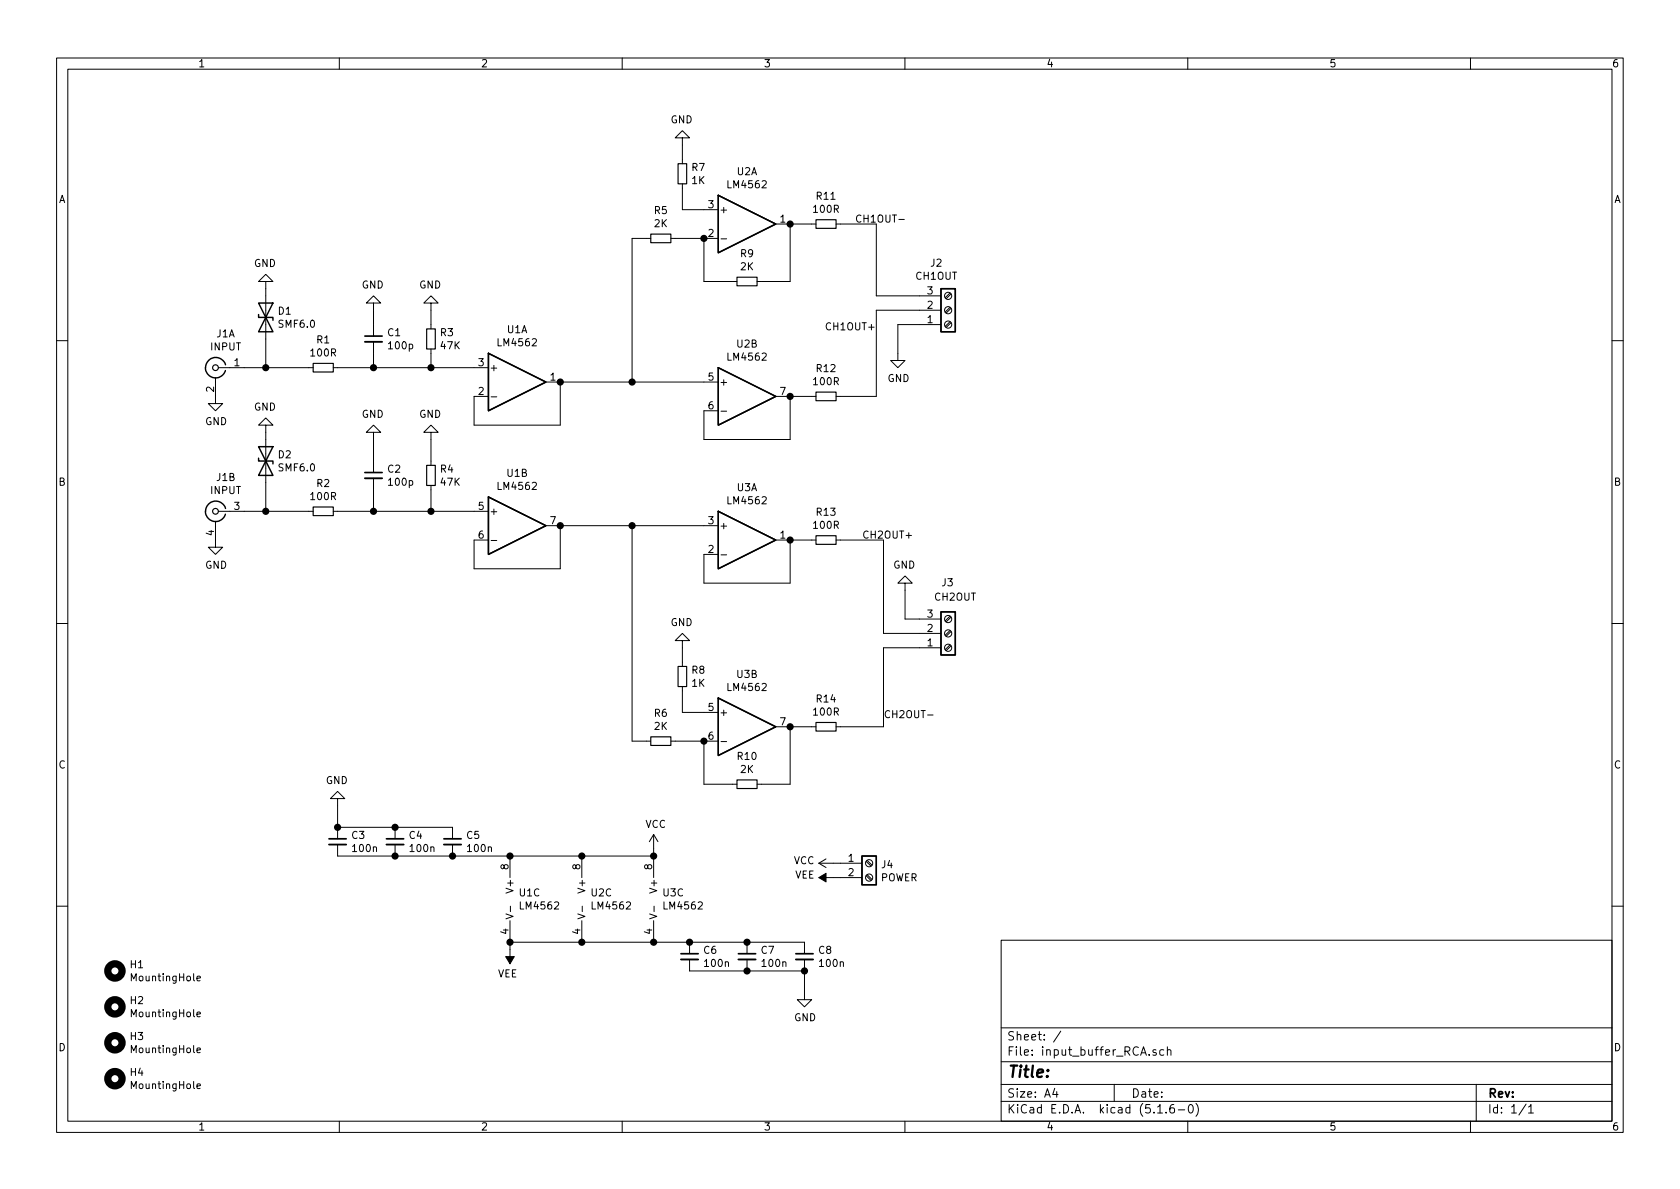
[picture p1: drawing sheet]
EESchema Schematic File Version 4
EELAYER 30 0
EELAYER END
$Descr A4 11693 8268
encoding utf-8
Sheet 1 1
Title ""
Date ""
Rev ""
Comp ""
Comment1 ""
Comment2 ""
Comment3 ""
Comment4 ""
$EndDescr
$Comp
L Device:R_Small R1
U 1 1
P 2250 2550
F 0 "R1" V 2054 2550 50  0000 C CNN
F 1 "100R" V 2145 2550 50  0000 C CNN
F 2 "Resistor_SMD:R_1206_3216Metric_Pad1.42x1.75mm_HandSolder" H 2250 2550 50  0001 C CNN
F 3 "~" H 2250 2550 50  0001 C CNN
	1    2250 2550
	0    1    1    0   
$EndComp
$Comp
L Device:R_Small R2
U 1 1
P 2250 3550
F 0 "R2" V 2054 3550 50  0000 C CNN
F 1 "100R" V 2145 3550 50  0000 C CNN
F 2 "Resistor_SMD:R_1206_3216Metric_Pad1.42x1.75mm_HandSolder" H 2250 3550 50  0001 C CNN
F 3 "~" H 2250 3550 50  0001 C CNN
	1    2250 3550
	0    1    1    0   
$EndComp
$Comp
L Device:C_Small C1
U 1 1
P 2600 2350
F 0 "C1" H 2692 2396 50  0000 L CNN
F 1 "100p" H 2692 2305 50  0000 L CNN
F 2 "Capacitor_SMD:C_1206_3216Metric_Pad1.42x1.75mm_HandSolder" H 2600 2350 50  0001 C CNN
F 3 "~" H 2600 2350 50  0001 C CNN
	1    2600 2350
	1    0    0    -1  
$EndComp
$Comp
L Device:C_Small C2
U 1 1
P 2600 3300
F 0 "C2" H 2692 3346 50  0000 L CNN
F 1 "100p" H 2692 3255 50  0000 L CNN
F 2 "Capacitor_SMD:C_1206_3216Metric_Pad1.42x1.75mm_HandSolder" H 2600 3300 50  0001 C CNN
F 3 "~" H 2600 3300 50  0001 C CNN
	1    2600 3300
	1    0    0    -1  
$EndComp
$Comp
L Amplifier_Operational:LM4562 U1
U 1 1
P 3600 2650
F 0 "U1" H 3600 3017 50  0000 C CNN
F 1 "LM4562" H 3600 2926 50  0000 C CNN
F 2 "Package_SO:SOIC-8_3.9x4.9mm_P1.27mm" H 3600 2650 50  0001 C CNN
F 3 "http://www.ti.com/lit/ds/symlink/lm4562.pdf" H 3600 2650 50  0001 C CNN
	1    3600 2650
	1    0    0    -1  
$EndComp
$Comp
L Amplifier_Operational:LM4562 U1
U 2 1
P 3600 3650
F 0 "U1" H 3600 4017 50  0000 C CNN
F 1 "LM4562" H 3600 3926 50  0000 C CNN
F 2 "Package_SO:SOIC-8_3.9x4.9mm_P1.27mm" H 3600 3650 50  0001 C CNN
F 3 "http://www.ti.com/lit/ds/symlink/lm4562.pdf" H 3600 3650 50  0001 C CNN
	2    3600 3650
	1    0    0    -1  
$EndComp
$Comp
L Amplifier_Operational:LM4562 U1
U 3 1
P 3650 6250
F 0 "U1" H 3608 6296 50  0000 L CNN
F 1 "LM4562" H 3608 6205 50  0000 L CNN
F 2 "Package_SO:SOIC-8_3.9x4.9mm_P1.27mm" H 3650 6250 50  0001 C CNN
F 3 "http://www.ti.com/lit/ds/symlink/lm4562.pdf" H 3650 6250 50  0001 C CNN
	3    3650 6250
	1    0    0    -1  
$EndComp
$Comp
L Amplifier_Operational:LM4562 U2
U 1 1
P 5200 1550
F 0 "U2" H 5200 1917 50  0000 C CNN
F 1 "LM4562" H 5200 1826 50  0000 C CNN
F 2 "Package_SO:SOIC-8_3.9x4.9mm_P1.27mm" H 5200 1550 50  0001 C CNN
F 3 "http://www.ti.com/lit/ds/symlink/lm4562.pdf" H 5200 1550 50  0001 C CNN
	1    5200 1550
	1    0    0    -1  
$EndComp
$Comp
L Amplifier_Operational:LM4562 U2
U 2 1
P 5200 2750
F 0 "U2" H 5200 3117 50  0000 C CNN
F 1 "LM4562" H 5200 3026 50  0000 C CNN
F 2 "Package_SO:SOIC-8_3.9x4.9mm_P1.27mm" H 5200 2750 50  0001 C CNN
F 3 "http://www.ti.com/lit/ds/symlink/lm4562.pdf" H 5200 2750 50  0001 C CNN
	2    5200 2750
	1    0    0    -1  
$EndComp
$Comp
L Amplifier_Operational:LM4562 U2
U 3 1
P 4150 6250
F 0 "U2" H 4108 6296 50  0000 L CNN
F 1 "LM4562" H 4108 6205 50  0000 L CNN
F 2 "Package_SO:SOIC-8_3.9x4.9mm_P1.27mm" H 4150 6250 50  0001 C CNN
F 3 "http://www.ti.com/lit/ds/symlink/lm4562.pdf" H 4150 6250 50  0001 C CNN
	3    4150 6250
	1    0    0    -1  
$EndComp
$Comp
L Amplifier_Operational:LM4562 U3
U 1 1
P 5200 3750
F 0 "U3" H 5200 4117 50  0000 C CNN
F 1 "LM4562" H 5200 4026 50  0000 C CNN
F 2 "Package_SO:SOIC-8_3.9x4.9mm_P1.27mm" H 5200 3750 50  0001 C CNN
F 3 "http://www.ti.com/lit/ds/symlink/lm4562.pdf" H 5200 3750 50  0001 C CNN
	1    5200 3750
	1    0    0    -1  
$EndComp
$Comp
L Amplifier_Operational:LM4562 U3
U 2 1
P 5200 5050
F 0 "U3" H 5200 5417 50  0000 C CNN
F 1 "LM4562" H 5200 5326 50  0000 C CNN
F 2 "Package_SO:SOIC-8_3.9x4.9mm_P1.27mm" H 5200 5050 50  0001 C CNN
F 3 "http://www.ti.com/lit/ds/symlink/lm4562.pdf" H 5200 5050 50  0001 C CNN
	2    5200 5050
	1    0    0    -1  
$EndComp
$Comp
L Amplifier_Operational:LM4562 U3
U 3 1
P 4650 6250
F 0 "U3" H 4608 6296 50  0000 L CNN
F 1 "LM4562" H 4608 6205 50  0000 L CNN
F 2 "Package_SO:SOIC-8_3.9x4.9mm_P1.27mm" H 4650 6250 50  0001 C CNN
F 3 "http://www.ti.com/lit/ds/symlink/lm4562.pdf" H 4650 6250 50  0001 C CNN
	3    4650 6250
	1    0    0    -1  
$EndComp
Wire Wire Line
	3300 2750 3300 2950
Wire Wire Line
	3300 2950 3900 2950
Wire Wire Line
	3900 2950 3900 2650
Wire Wire Line
	3300 3750 3300 3950
Wire Wire Line
	3300 3950 3900 3950
Wire Wire Line
	3900 3950 3900 3650
Wire Wire Line
	2350 3550 2600 3550
Wire Wire Line
	2600 3400 2600 3550
Wire Wire Line
	2350 2550 2600 2550
Wire Wire Line
	2600 2450 2600 2550
$Comp
L power:GND #PWR02
U 1 1
P 2600 2150
F 0 "#PWR02" H 2600 1900 50  0001 C CNN
F 1 "GND" H 2605 1977 50  0000 C CNN
F 2 "" H 2600 2150 50  0001 C CNN
F 3 "" H 2600 2150 50  0001 C CNN
	1    2600 2150
	-1   0    0    1   
$EndComp
Wire Wire Line
	2600 2150 2600 2250
$Comp
L power:GND #PWR03
U 1 1
P 2600 3050
F 0 "#PWR03" H 2600 2800 50  0001 C CNN
F 1 "GND" H 2605 2877 50  0000 C CNN
F 2 "" H 2600 3050 50  0001 C CNN
F 3 "" H 2600 3050 50  0001 C CNN
	1    2600 3050
	-1   0    0    1   
$EndComp
Wire Wire Line
	2600 3050 2600 3200
$Comp
L power:GND #PWR01
U 1 1
P 1500 3750
F 0 "#PWR01" H 1500 3500 50  0001 C CNN
F 1 "GND" H 1505 3577 50  0000 C CNN
F 2 "" H 1500 3750 50  0001 C CNN
F 3 "" H 1500 3750 50  0001 C CNN
	1    1500 3750
	1    0    0    -1  
$EndComp
$Comp
L Device:R_Small R3
U 1 1
P 3000 2350
F 0 "R3" H 3059 2396 50  0000 L CNN
F 1 "47K" H 3059 2305 50  0000 L CNN
F 2 "Resistor_SMD:R_1206_3216Metric_Pad1.42x1.75mm_HandSolder" H 3000 2350 50  0001 C CNN
F 3 "~" H 3000 2350 50  0001 C CNN
	1    3000 2350
	1    0    0    -1  
$EndComp
$Comp
L Device:R_Small R4
U 1 1
P 3000 3300
F 0 "R4" H 3059 3346 50  0000 L CNN
F 1 "47K" H 3059 3255 50  0000 L CNN
F 2 "Resistor_SMD:R_1206_3216Metric_Pad1.42x1.75mm_HandSolder" H 3000 3300 50  0001 C CNN
F 3 "~" H 3000 3300 50  0001 C CNN
	1    3000 3300
	1    0    0    -1  
$EndComp
Wire Wire Line
	2600 2550 3000 2550
Connection ~ 2600 2550
Wire Wire Line
	3000 2450 3000 2550
Connection ~ 3000 2550
Wire Wire Line
	3000 2550 3300 2550
$Comp
L power:GND #PWR04
U 1 1
P 3000 2150
F 0 "#PWR04" H 3000 1900 50  0001 C CNN
F 1 "GND" H 3005 1977 50  0000 C CNN
F 2 "" H 3000 2150 50  0001 C CNN
F 3 "" H 3000 2150 50  0001 C CNN
	1    3000 2150
	-1   0    0    1   
$EndComp
Wire Wire Line
	3000 2150 3000 2250
Wire Wire Line
	2600 3550 3000 3550
Connection ~ 2600 3550
Wire Wire Line
	3000 3400 3000 3550
Connection ~ 3000 3550
Wire Wire Line
	3000 3550 3300 3550
$Comp
L power:GND #PWR05
U 1 1
P 3000 3050
F 0 "#PWR05" H 3000 2800 50  0001 C CNN
F 1 "GND" H 3005 2877 50  0000 C CNN
F 2 "" H 3000 3050 50  0001 C CNN
F 3 "" H 3000 3050 50  0001 C CNN
	1    3000 3050
	-1   0    0    1   
$EndComp
Wire Wire Line
	3000 3050 3000 3200
Wire Wire Line
	4900 2850 4900 3050
Wire Wire Line
	4900 3050 5500 3050
Wire Wire Line
	5500 3050 5500 2750
Wire Wire Line
	4900 3850 4900 4050
Wire Wire Line
	4900 4050 5500 4050
Wire Wire Line
	5500 4050 5500 3750
Wire Wire Line
	4900 3650 4400 3650
Connection ~ 3900 3650
Wire Wire Line
	3900 2650 4400 2650
Connection ~ 3900 2650
$Comp
L Device:R_Small R5
U 1 1
P 4600 1650
F 0 "R5" V 4404 1650 50  0000 C CNN
F 1 "2K" V 4495 1650 50  0000 C CNN
F 2 "Resistor_SMD:R_1206_3216Metric_Pad1.42x1.75mm_HandSolder" H 4600 1650 50  0001 C CNN
F 3 "~" H 4600 1650 50  0001 C CNN
	1    4600 1650
	0    1    1    0   
$EndComp
$Comp
L Device:R_Small R9
U 1 1
P 5200 1950
F 0 "R9" V 5004 1950 50  0000 C CNN
F 1 "2K" V 5095 1950 50  0000 C CNN
F 2 "Resistor_SMD:R_1206_3216Metric_Pad1.42x1.75mm_HandSolder" H 5200 1950 50  0001 C CNN
F 3 "~" H 5200 1950 50  0001 C CNN
	1    5200 1950
	0    1    1    0   
$EndComp
$Comp
L Device:R_Small R7
U 1 1
P 4750 1200
F 0 "R7" H 4809 1246 50  0000 L CNN
F 1 "1K" H 4809 1155 50  0000 L CNN
F 2 "Resistor_SMD:R_1206_3216Metric_Pad1.42x1.75mm_HandSolder" H 4750 1200 50  0001 C CNN
F 3 "~" H 4750 1200 50  0001 C CNN
	1    4750 1200
	1    0    0    -1  
$EndComp
$Comp
L power:GND #PWR08
U 1 1
P 4750 1000
F 0 "#PWR08" H 4750 750 50  0001 C CNN
F 1 "GND" H 4755 827 50  0000 C CNN
F 2 "" H 4750 1000 50  0001 C CNN
F 3 "" H 4750 1000 50  0001 C CNN
	1    4750 1000
	-1   0    0    1   
$EndComp
Wire Wire Line
	4700 1650 4900 1650
Wire Wire Line
	4900 1650 4900 1950
Wire Wire Line
	4900 1950 5100 1950
Connection ~ 4900 1650
Wire Wire Line
	5300 1950 5500 1950
Wire Wire Line
	5500 1950 5500 1550
Wire Wire Line
	4500 1650 4400 1650
Wire Wire Line
	4400 1650 4400 2650
Connection ~ 4400 2650
Wire Wire Line
	4400 2650 4900 2650
Wire Wire Line
	4750 1300 4750 1450
Wire Wire Line
	4750 1450 4900 1450
Wire Wire Line
	4750 1000 4750 1100
$Comp
L Device:R_Small R6
U 1 1
P 4600 5150
F 0 "R6" V 4404 5150 50  0000 C CNN
F 1 "2K" V 4495 5150 50  0000 C CNN
F 2 "Resistor_SMD:R_1206_3216Metric_Pad1.42x1.75mm_HandSolder" H 4600 5150 50  0001 C CNN
F 3 "~" H 4600 5150 50  0001 C CNN
	1    4600 5150
	0    1    1    0   
$EndComp
$Comp
L Device:R_Small R10
U 1 1
P 5200 5450
F 0 "R10" V 5004 5450 50  0000 C CNN
F 1 "2K" V 5095 5450 50  0000 C CNN
F 2 "Resistor_SMD:R_1206_3216Metric_Pad1.42x1.75mm_HandSolder" H 5200 5450 50  0001 C CNN
F 3 "~" H 5200 5450 50  0001 C CNN
	1    5200 5450
	0    1    1    0   
$EndComp
$Comp
L Device:R_Small R8
U 1 1
P 4750 4700
F 0 "R8" H 4809 4746 50  0000 L CNN
F 1 "1K" H 4809 4655 50  0000 L CNN
F 2 "Resistor_SMD:R_1206_3216Metric_Pad1.42x1.75mm_HandSolder" H 4750 4700 50  0001 C CNN
F 3 "~" H 4750 4700 50  0001 C CNN
	1    4750 4700
	1    0    0    -1  
$EndComp
Wire Wire Line
	4700 5150 4900 5150
Wire Wire Line
	4900 5150 4900 5450
Wire Wire Line
	4900 5450 5100 5450
Connection ~ 4900 5150
Wire Wire Line
	5300 5450 5500 5450
Wire Wire Line
	5500 5450 5500 5050
Wire Wire Line
	4750 4800 4750 4950
Wire Wire Line
	4750 4950 4900 4950
Wire Wire Line
	4500 5150 4400 5150
Wire Wire Line
	4400 5150 4400 3650
Connection ~ 4400 3650
Wire Wire Line
	4400 3650 3900 3650
$Comp
L power:GND #PWR09
U 1 1
P 4750 4500
F 0 "#PWR09" H 4750 4250 50  0001 C CNN
F 1 "GND" H 4755 4327 50  0000 C CNN
F 2 "" H 4750 4500 50  0001 C CNN
F 3 "" H 4750 4500 50  0001 C CNN
	1    4750 4500
	-1   0    0    1   
$EndComp
Wire Wire Line
	4750 4500 4750 4600
$Comp
L Connector:Screw_Terminal_01x03 J2
U 1 1
P 6600 2150
F 0 "J2" H 6518 1825 50  0000 C CNN
F 1 "CH1OUT" H 6518 1916 50  0000 C CNN
F 2 "local_footprint_lib:TerminalBlock_ Amphenol_01_03_P3.50mm" H 6600 2150 50  0001 C CNN
F 3 "~" H 6600 2150 50  0001 C CNN
	1    6600 2150
	1    0    0    1   
$EndComp
$Comp
L Connector:Screw_Terminal_01x03 J3
U 1 1
P 6600 4400
F 0 "J3" H 6550 4050 50  0000 L CNN
F 1 "CH2OUT" H 6500 4150 50  0000 L CNN
F 2 "local_footprint_lib:TerminalBlock_ Amphenol_01_03_P3.50mm" H 6600 4400 50  0001 C CNN
F 3 "~" H 6600 4400 50  0001 C CNN
	1    6600 4400
	1    0    0    1   
$EndComp
$Comp
L Device:R_Small R11
U 1 1
P 5750 1550
F 0 "R11" V 5554 1550 50  0000 C CNN
F 1 "100R" V 5645 1550 50  0000 C CNN
F 2 "Resistor_SMD:R_1206_3216Metric_Pad1.42x1.75mm_HandSolder" H 5750 1550 50  0001 C CNN
F 3 "~" H 5750 1550 50  0001 C CNN
	1    5750 1550
	0    1    1    0   
$EndComp
$Comp
L Device:R_Small R12
U 1 1
P 5750 2750
F 0 "R12" V 5554 2750 50  0000 C CNN
F 1 "100R" V 5645 2750 50  0000 C CNN
F 2 "Resistor_SMD:R_1206_3216Metric_Pad1.42x1.75mm_HandSolder" H 5750 2750 50  0001 C CNN
F 3 "~" H 5750 2750 50  0001 C CNN
	1    5750 2750
	0    1    1    0   
$EndComp
$Comp
L Device:R_Small R13
U 1 1
P 5750 3750
F 0 "R13" V 5554 3750 50  0000 C CNN
F 1 "100R" V 5645 3750 50  0000 C CNN
F 2 "Resistor_SMD:R_1206_3216Metric_Pad1.42x1.75mm_HandSolder" H 5750 3750 50  0001 C CNN
F 3 "~" H 5750 3750 50  0001 C CNN
	1    5750 3750
	0    1    1    0   
$EndComp
$Comp
L Device:R_Small R14
U 1 1
P 5750 5050
F 0 "R14" V 5554 5050 50  0000 C CNN
F 1 "100R" V 5645 5050 50  0000 C CNN
F 2 "Resistor_SMD:R_1206_3216Metric_Pad1.42x1.75mm_HandSolder" H 5750 5050 50  0001 C CNN
F 3 "~" H 5750 5050 50  0001 C CNN
	1    5750 5050
	0    1    1    0   
$EndComp
Wire Wire Line
	5650 1550 5500 1550
Connection ~ 5500 1550
Wire Wire Line
	5650 2750 5500 2750
Connection ~ 5500 2750
Wire Wire Line
	5650 3750 5500 3750
Connection ~ 5500 3750
Wire Wire Line
	5650 5050 5500 5050
Connection ~ 5500 5050
Wire Wire Line
	5850 2750 6100 2750
Wire Wire Line
	6100 1550 5850 1550
$Comp
L power:GND #PWR011
U 1 1
P 6250 2450
F 0 "#PWR011" H 6250 2200 50  0001 C CNN
F 1 "GND" H 6255 2277 50  0000 C CNN
F 2 "" H 6250 2450 50  0001 C CNN
F 3 "" H 6250 2450 50  0001 C CNN
	1    6250 2450
	1    0    0    -1  
$EndComp
Wire Wire Line
	6400 2050 6100 2050
Wire Wire Line
	6100 2050 6100 1550
Wire Wire Line
	6400 2150 6100 2150
Wire Wire Line
	6100 2150 6100 2750
Wire Wire Line
	6250 2250 6400 2250
Wire Wire Line
	6250 2250 6250 2450
Wire Wire Line
	6400 4500 6150 4500
Wire Wire Line
	6150 4500 6150 5050
Wire Wire Line
	6150 5050 5850 5050
Wire Wire Line
	6400 4400 6150 4400
Wire Wire Line
	6150 4400 6150 3750
Wire Wire Line
	6150 3750 5850 3750
$Comp
L power:GND #PWR012
U 1 1
P 6300 4100
F 0 "#PWR012" H 6300 3850 50  0001 C CNN
F 1 "GND" H 6305 3927 50  0000 C CNN
F 2 "" H 6300 4100 50  0001 C CNN
F 3 "" H 6300 4100 50  0001 C CNN
	1    6300 4100
	-1   0    0    1   
$EndComp
Wire Wire Line
	6300 4100 6300 4300
Wire Wire Line
	6300 4300 6400 4300
$Comp
L Device:C_Small C5
U 1 1
P 3150 5850
F 0 "C5" H 3242 5896 50  0000 L CNN
F 1 "100n" H 3242 5805 50  0000 L CNN
F 2 "Capacitor_SMD:C_1206_3216Metric_Pad1.42x1.75mm_HandSolder" H 3150 5850 50  0001 C CNN
F 3 "~" H 3150 5850 50  0001 C CNN
	1    3150 5850
	1    0    0    -1  
$EndComp
$Comp
L Device:C_Small C4
U 1 1
P 2750 5850
F 0 "C4" H 2842 5896 50  0000 L CNN
F 1 "100n" H 2842 5805 50  0000 L CNN
F 2 "Capacitor_SMD:C_1206_3216Metric_Pad1.42x1.75mm_HandSolder" H 2750 5850 50  0001 C CNN
F 3 "~" H 2750 5850 50  0001 C CNN
	1    2750 5850
	1    0    0    -1  
$EndComp
$Comp
L Device:C_Small C3
U 1 1
P 2350 5850
F 0 "C3" H 2442 5896 50  0000 L CNN
F 1 "100n" H 2442 5805 50  0000 L CNN
F 2 "Capacitor_SMD:C_1206_3216Metric_Pad1.42x1.75mm_HandSolder" H 2350 5850 50  0001 C CNN
F 3 "~" H 2350 5850 50  0001 C CNN
	1    2350 5850
	1    0    0    -1  
$EndComp
$Comp
L Device:C_Small C6
U 1 1
P 4800 6650
F 0 "C6" H 4892 6696 50  0000 L CNN
F 1 "100n" H 4892 6605 50  0000 L CNN
F 2 "Capacitor_SMD:C_1206_3216Metric_Pad1.42x1.75mm_HandSolder" H 4800 6650 50  0001 C CNN
F 3 "~" H 4800 6650 50  0001 C CNN
	1    4800 6650
	1    0    0    -1  
$EndComp
$Comp
L Device:C_Small C7
U 1 1
P 5200 6650
F 0 "C7" H 5292 6696 50  0000 L CNN
F 1 "100n" H 5292 6605 50  0000 L CNN
F 2 "Capacitor_SMD:C_1206_3216Metric_Pad1.42x1.75mm_HandSolder" H 5200 6650 50  0001 C CNN
F 3 "~" H 5200 6650 50  0001 C CNN
	1    5200 6650
	1    0    0    -1  
$EndComp
$Comp
L Device:C_Small C8
U 1 1
P 5600 6650
F 0 "C8" H 5692 6696 50  0000 L CNN
F 1 "100n" H 5692 6605 50  0000 L CNN
F 2 "Capacitor_SMD:C_1206_3216Metric_Pad1.42x1.75mm_HandSolder" H 5600 6650 50  0001 C CNN
F 3 "~" H 5600 6650 50  0001 C CNN
	1    5600 6650
	1    0    0    -1  
$EndComp
Wire Wire Line
	2350 5950 2750 5950
Connection ~ 2750 5950
Wire Wire Line
	2750 5950 3150 5950
Connection ~ 3150 5950
Wire Wire Line
	3150 5950 3550 5950
Connection ~ 3550 5950
Wire Wire Line
	3550 5950 4050 5950
Connection ~ 4050 5950
Wire Wire Line
	4050 5950 4550 5950
Wire Wire Line
	3550 6550 4050 6550
Connection ~ 4050 6550
Wire Wire Line
	4050 6550 4550 6550
Connection ~ 4550 6550
Wire Wire Line
	4550 6550 4800 6550
Connection ~ 4800 6550
Wire Wire Line
	4800 6550 5200 6550
Connection ~ 5200 6550
Wire Wire Line
	5200 6550 5600 6550
$Comp
L power:GND #PWR06
U 1 1
P 2350 5600
F 0 "#PWR06" H 2350 5350 50  0001 C CNN
F 1 "GND" H 2355 5427 50  0000 C CNN
F 2 "" H 2350 5600 50  0001 C CNN
F 3 "" H 2350 5600 50  0001 C CNN
	1    2350 5600
	-1   0    0    1   
$EndComp
Wire Wire Line
	2350 5750 2750 5750
Connection ~ 2750 5750
Wire Wire Line
	2750 5750 3150 5750
Wire Wire Line
	2350 5600 2350 5750
Connection ~ 2350 5750
$Comp
L power:GND #PWR016
U 1 1
P 5600 6900
F 0 "#PWR016" H 5600 6650 50  0001 C CNN
F 1 "GND" H 5605 6727 50  0000 C CNN
F 2 "" H 5600 6900 50  0001 C CNN
F 3 "" H 5600 6900 50  0001 C CNN
	1    5600 6900
	1    0    0    -1  
$EndComp
Wire Wire Line
	4800 6750 5200 6750
Connection ~ 5200 6750
Wire Wire Line
	5200 6750 5600 6750
Wire Wire Line
	5600 6900 5600 6750
Connection ~ 5600 6750
$Comp
L power:VCC #PWR010
U 1 1
P 4550 5900
F 0 "#PWR010" H 4550 5750 50  0001 C CNN
F 1 "VCC" H 4565 6073 50  0000 C CNN
F 2 "" H 4550 5900 50  0001 C CNN
F 3 "" H 4550 5900 50  0001 C CNN
	1    4550 5900
	1    0    0    -1  
$EndComp
Wire Wire Line
	4550 5900 4550 5950
Connection ~ 4550 5950
$Comp
L power:VCC #PWR013
U 1 1
P 5800 6000
F 0 "#PWR013" H 5800 5850 50  0001 C CNN
F 1 "VCC" V 5815 6127 50  0000 L CNN
F 2 "" H 5800 6000 50  0001 C CNN
F 3 "" H 5800 6000 50  0001 C CNN
	1    5800 6000
	0    -1   -1   0   
$EndComp
$Comp
L power:VEE #PWR07
U 1 1
P 3550 6600
F 0 "#PWR07" H 3550 6450 50  0001 C CNN
F 1 "VEE" H 3565 6773 50  0000 C CNN
F 2 "" H 3550 6600 50  0001 C CNN
F 3 "" H 3550 6600 50  0001 C CNN
	1    3550 6600
	-1   0    0    1   
$EndComp
Wire Wire Line
	3550 6600 3550 6550
Connection ~ 3550 6550
$Comp
L power:VEE #PWR015
U 1 1
P 5800 6100
F 0 "#PWR015" H 5800 5950 50  0001 C CNN
F 1 "VEE" V 5815 6227 50  0000 L CNN
F 2 "" H 5800 6100 50  0001 C CNN
F 3 "" H 5800 6100 50  0001 C CNN
	1    5800 6100
	0    -1   -1   0   
$EndComp
$Comp
L Connector:Conn_Coaxial_x2_Isolated J1
U 1 1
P 1500 2550
F 0 "J1" H 1428 2788 50  0000 C CNN
F 1 "INPUT" H 1428 2697 50  0000 C CNN
F 2 "Connector:RCA_Switchcraft_PJRAS2X1S01X" H 1500 2550 50  0001 C CNN
F 3 " ~" H 1500 2550 50  0001 C CNN
	1    1500 2550
	-1   0    0    -1  
$EndComp
$Comp
L Connector:Conn_Coaxial_x2_Isolated J1
U 2 1
P 1500 3550
F 0 "J1" H 1428 3788 50  0000 C CNN
F 1 "INPUT" H 1428 3697 50  0000 C CNN
F 2 "Connector:RCA_Switchcraft_PJRAS2X1S01X" H 1500 3550 50  0001 C CNN
F 3 " ~" H 1500 3550 50  0001 C CNN
	2    1500 3550
	-1   0    0    -1  
$EndComp
$Comp
L power:GND #PWR017
U 1 1
P 1500 2750
F 0 "#PWR017" H 1500 2500 50  0001 C CNN
F 1 "GND" H 1505 2577 50  0000 C CNN
F 2 "" H 1500 2750 50  0001 C CNN
F 3 "" H 1500 2750 50  0001 C CNN
	1    1500 2750
	1    0    0    -1  
$EndComp
$Comp
L Device:D_TVS D1
U 1 1
P 1850 2200
F 0 "D1" V 1804 2280 50  0000 L CNN
F 1 "SMF6.0" V 1895 2280 50  0000 L CNN
F 2 "Diode_SMD:D_SOD-123F" H 1850 2200 50  0001 C CNN
F 3 "~" H 1850 2200 50  0001 C CNN
	1    1850 2200
	0    1    1    0   
$EndComp
$Comp
L Device:D_TVS D2
U 1 1
P 1850 3200
F 0 "D2" V 1804 3280 50  0000 L CNN
F 1 "SMF6.0" V 1895 3280 50  0000 L CNN
F 2 "Diode_SMD:D_SOD-123F" H 1850 3200 50  0001 C CNN
F 3 "~" H 1850 3200 50  0001 C CNN
	1    1850 3200
	0    1    1    0   
$EndComp
$Comp
L power:GND #PWR0101
U 1 1
P 1850 2000
F 0 "#PWR0101" H 1850 1750 50  0001 C CNN
F 1 "GND" H 1855 1827 50  0000 C CNN
F 2 "" H 1850 2000 50  0001 C CNN
F 3 "" H 1850 2000 50  0001 C CNN
	1    1850 2000
	-1   0    0    1   
$EndComp
$Comp
L power:GND #PWR0102
U 1 1
P 1850 3000
F 0 "#PWR0102" H 1850 2750 50  0001 C CNN
F 1 "GND" H 1855 2827 50  0000 C CNN
F 2 "" H 1850 3000 50  0001 C CNN
F 3 "" H 1850 3000 50  0001 C CNN
	1    1850 3000
	-1   0    0    1   
$EndComp
Wire Wire Line
	1700 2550 1850 2550
Wire Wire Line
	1850 2350 1850 2550
Connection ~ 1850 2550
Wire Wire Line
	1850 2550 2150 2550
Wire Wire Line
	1850 3000 1850 3050
Wire Wire Line
	1700 3550 1850 3550
Wire Wire Line
	1850 3350 1850 3550
Connection ~ 1850 3550
Wire Wire Line
	1850 3550 2150 3550
Wire Wire Line
	1850 2000 1850 2050
$Comp
L Mechanical:MountingHole H4
U 1 1
P 800 7500
F 0 "H4" H 900 7546 50  0000 L CNN
F 1 "MountingHole" H 900 7455 50  0000 L CNN
F 2 "MountingHole:MountingHole_3.2mm_M3_Pad_Via" H 800 7500 50  0001 C CNN
F 3 "~" H 800 7500 50  0001 C CNN
	1    800  7500
	1    0    0    -1  
$EndComp
$Comp
L Mechanical:MountingHole H3
U 1 1
P 800 7250
F 0 "H3" H 900 7296 50  0000 L CNN
F 1 "MountingHole" H 900 7205 50  0000 L CNN
F 2 "MountingHole:MountingHole_3.2mm_M3_Pad_Via" H 800 7250 50  0001 C CNN
F 3 "~" H 800 7250 50  0001 C CNN
	1    800  7250
	1    0    0    -1  
$EndComp
$Comp
L Mechanical:MountingHole H2
U 1 1
P 800 7000
F 0 "H2" H 900 7046 50  0000 L CNN
F 1 "MountingHole" H 900 6955 50  0000 L CNN
F 2 "MountingHole:MountingHole_3.2mm_M3_Pad_Via" H 800 7000 50  0001 C CNN
F 3 "~" H 800 7000 50  0001 C CNN
	1    800  7000
	1    0    0    -1  
$EndComp
$Comp
L Mechanical:MountingHole H1
U 1 1
P 800 6750
F 0 "H1" H 900 6796 50  0000 L CNN
F 1 "MountingHole" H 900 6705 50  0000 L CNN
F 2 "MountingHole:MountingHole_3.2mm_M3_Pad_Via" H 800 6750 50  0001 C CNN
F 3 "~" H 800 6750 50  0001 C CNN
	1    800  6750
	1    0    0    -1  
$EndComp
Text Label 5950 1550 0    50   ~ 0
CH1OUT-
Text Label 6100 2300 2    50   ~ 0
CH1OUT+
Text Label 6000 3750 0    50   ~ 0
CH2OUT+
Text Label 6150 5000 0    50   ~ 0
CH2OUT-
$Comp
L Connector:Screw_Terminal_01x02 J4
U 1 1
P 6050 6000
F 0 "J4" H 6130 5992 50  0000 L CNN
F 1 "POWER" H 6130 5901 50  0000 L CNN
F 2 "local_footprint_lib:TerminalBlock_ Amphenol_01_02_P3.50mm" H 6050 6000 50  0001 C CNN
F 3 "~" H 6050 6000 50  0001 C CNN
	1    6050 6000
	1    0    0    -1  
$EndComp
Wire Wire Line
	5800 6000 5850 6000
Wire Wire Line
	5800 6100 5850 6100
$EndSCHEMATC
